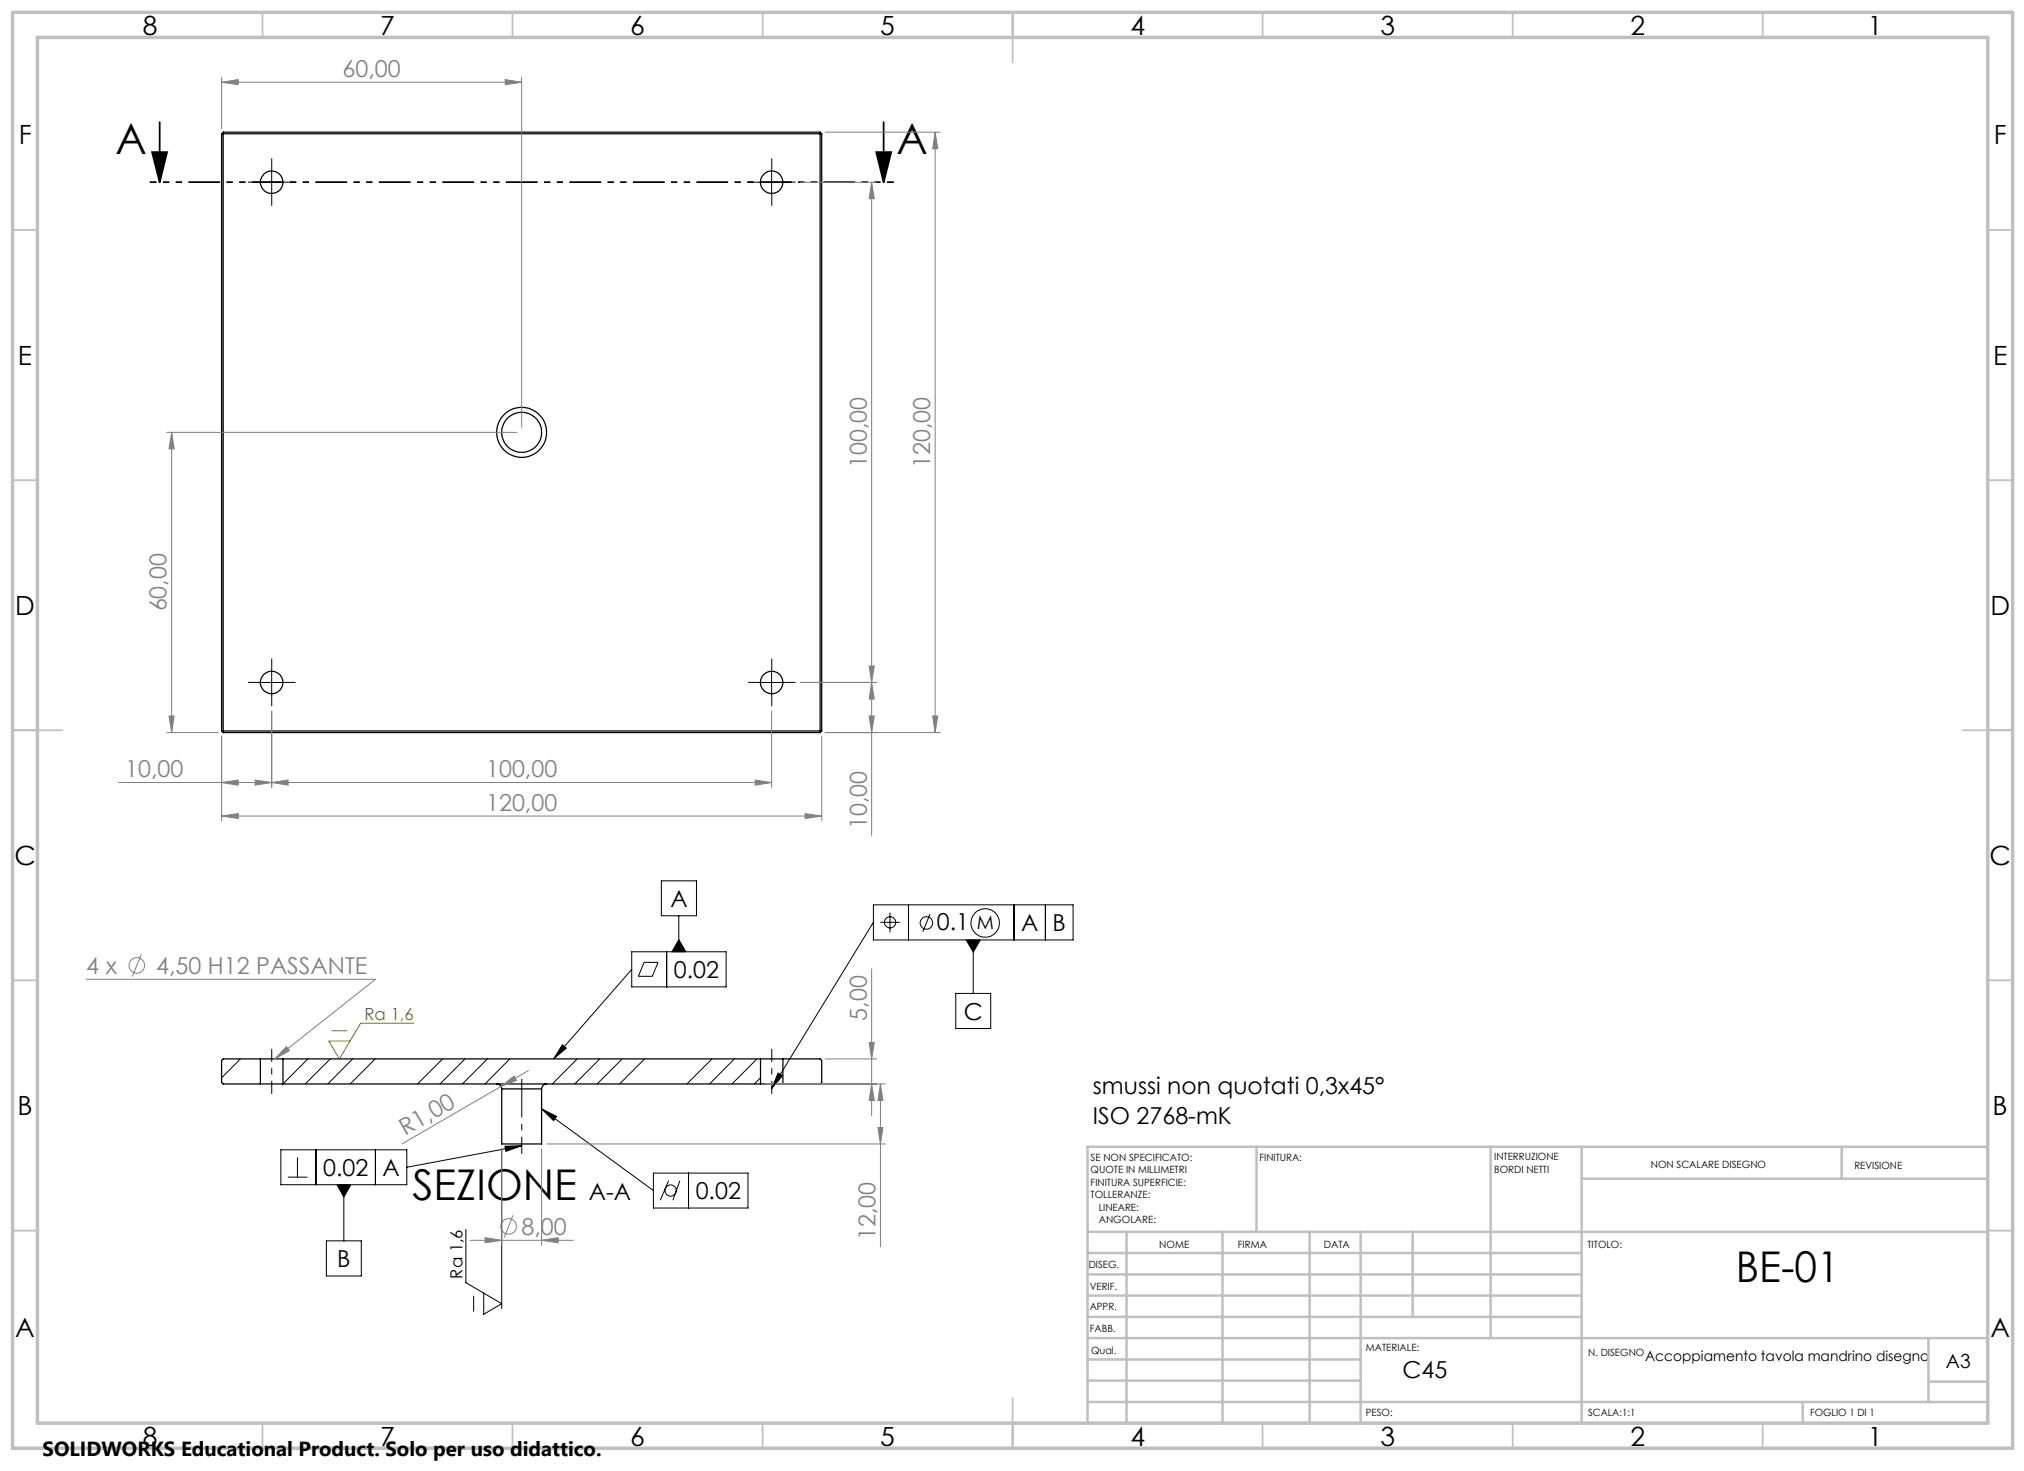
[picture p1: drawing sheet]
<svg xmlns="http://www.w3.org/2000/svg" width="405mm" height="294mm" viewBox="0 0 405 294" stroke-linecap="round" stroke-linejoin="round" font-family="sans-serif">
<g fill="none" stroke="#000" stroke-width=".25">
<path d="M44.3 26.7v119.4M44.3 26.7h120M44.6 26.4v120M44.6 26.4l-.3 .3M44.6 26.4h119.4M164 26.4v120M164 26.4l.3 .3M164.3 26.7v119.4M44.3 146.1h120M44.3 146.1l.3 .3M44.6 146.4h119.4M164.3 146.1l-.3 .3"/>
<path d="M52.1 216.7h4.5M52.1 211.7h4.5M52.1 211.7h-7.5l-.3 .3v4.4l.3 .3h7.5M52.1 211.7v5M56.6 211.7v5M56.6 216.7h95.5M56.6 211.7h95.5M99.3 216.7a1.02 1.02 0 0 1 1 1M100.3 217.7v11h8v-11M100.3 217.7h8M109.3 216.7a1.02 1.02 0 0 0-1 1M152.1 216.7h4.5"/>
<path d="M152.1 211.7h4.5M152.1 211.7v5M156.6 211.7h7.4l.3 .3v4.4l-.3 .3h-7.4M156.6 211.7v5"/>
<circle cx="54.3" cy="36.4" r="2.26"/>
<circle cx="154.3" cy="36.4" r="2.25"/>
<circle cx="104.3" cy="86.4" r="5"/>
<circle cx="104.3" cy="86.4" r="4"/>
<circle cx="54.3" cy="136.4" r="2.25"/>
<circle cx="154.3" cy="136.4" r="2.24"/>
</g>
<g fill="none" stroke="#000" stroke-width=".2">
<path d="M51.8 36.4h5M54.3 33.9v5M151.8 36.4h5M154.3 33.9v5M51.8 136.4h5M54.3 133.9v5M151.8 136.4h5M154.3 133.9v5M132.3 176.1h7v7h-7zM126.3 190.3h18.9v7h-18.9zM126.3 193.8l-15.6 17.9M128.8 192.4h2.8l-1.1 2.8h-2.8z"/>
<path d="M133.3 190.3v7M135.8 187.8l1.4 2.5h-2.8zM135.8 183.1v7.2M174.7 180.9h39.9v7h-39.9zM174.7 184.4l-20.4 33.2M176 184.4h4M178 182.4v3.9M181.7 180.9v7M186 182.7l-1.5 3.6M191.1 198.6h7v7h-7zM193.2 187.9h2.8l-1.4 2.4zM194.6 187.9v10.7"/>
<path d="M202.8 180.9v7M209.1 180.9v7M48.1 211.7l-3.8 3.7M61.6 211.7l-5 5M66 211.7l-5 5M70.5 211.7l-4.9 5M75 211.7l-5 5M88.5 211.7l-5 5M93 211.7l-5 5M97.5 211.7l-5 5M102 211.7l-5 5M112.5 208.8l.7 .7-2.5 2.2z"/>
<path d="M115.4 211.7l-4.9 5M119.9 211.7l-5 5M124.4 211.7l-5 5M128.9 211.7l-5 5M142.4 211.7l-5 5M146.9 211.7l-5 5M151.4 211.7l-5 5M152.1 215.4l-1.2 1.3M155.6 214.5l.9 .5-2.2 2.6zM56.2 229.8h25.2v7h-25.2zM57.5 235.3h4M59.5 231.4v3.9"/>
<path d="M63.2 229.8v7M67.4 236.8h2.8l-1.4 2.5zM68.8 236.8v11.2M75.1 229.8v7M100.3 229.7v31.9M101 229.1l3.3-.1-3.1 1.2zM104.3 229l-22.9 4.3M108.3 221.6l3 1.6-.6 .8zM108.3 221.6l22.4 16.4M130.7 234.5h18.9v7h-18.9zM133.7 236l-1.6 3.9M136 236l-1.4 3.9"/>
<path d="M137.7 234.5v7M65.3 248h7v7.1h-7zM93.2 245.7v10.7l7.1 4.2-3.6 2.1v-4.2M94.7 259.1v3"/>
<circle cx="178" cy="184.4" r="1.12"/>
<circle cx="185.3" cy="184.5" r="1.26"/>
<circle cx="197" cy="184.5" r="2.84"/>
<circle cx="134.1" cy="238" r="1.12"/>
</g>
<g fill="none" stroke="#808080" stroke-width=".2">
<path d="M44.3 16.4l3.3-.5v1zM44.3 15.4v10.3M44.3 16.4h60M101 15.9l3.3 .5-3.3 .5zM104.3 15.4v70M160.1 36.4h15.2M165 26.4h23M174.3 36.4l.5 3.3h-1zM174.3 36.4v130.6M187 26.4l.5 3.3h-1zM187 26.4v120M33.3 86.4h70"/>
<path d="M34.3 86.4l.5 3.3h-1zM34.3 86.4v60M160.1 136.4h15.2M173.8 133.1h1l-.5 3.3zM174.3 136.4l.5 3.3h-1zM23.7 156.4h130.6M33.3 146.4h10.3M33.8 143.1h1l-.5 3.3zM44.3 156.4l3.3-.5v1.1zM44.3 147.1v17M51 155.9l3.3 .5-3.3 .6zM54.3 156.4l3.3-.5v1.1z"/>
<path d="M54.3 142.2v15.2M151 155.9l3.3 .5-3.3 .6zM154.3 142.2v15.2M164.3 147.1v17M165 146.4h23M173.8 143.1h1l-.5 3.3zM186.5 143.1h1l-.5 3.3zM44.3 163.1l3.3-.5v1zM44.3 163.1h120M161 162.6l3.3 .5-3.3 .5zM17.3 195.8h57.8l-20.1 15.9M28.3 190.7l-1.8 4.5"/>
<path d="M174.3 193.7v29.3M57.3 209.2l.6 .8-2.9 1.7zM100.2 217.2l2.6-2.1 .5 .9zM100.2 217.2l-19.8 11.4M105.7 214l-5.5 3.2M153.1 216.7h24M165 211.7h10.3M173.8 208.4h1l-.5 3.3zM174.3 216.7l.5 3.3h-1zM176.1 216.7l.5 3.3h-1zM176.1 216.7v32.5M100.3 229.7v19.2"/>
<path d="M108.3 229.7v19.2M109.3 228.7h67.8M175.6 225.4h1l-.5 3.3zM94 247.9h20.7M97 247.4l3.3 .5-3.3 .5zM102.6 242.9l-1.8 4.5M108.3 247.9l3.3-.5v1z"/>
<circle cx="27.4" cy="193" r="1.56"/>
<circle cx="101.7" cy="245.2" r="1.56"/>
</g>
<path d="M30.4 30.4h3l-1.5 6zM31.9 24.4v12M175.2 30.4h3l-1.5 6zM176.7 24.4v12" fill="none" stroke="#000" stroke-width=".35"/>
<path d="M104.3 215.7v15" fill="none" stroke="#000" stroke-width=".2" stroke-dasharray="15.2 1.3 1.3 1.3" stroke-dashoffset="7.5" stroke-linecap="butt"/>
<path d="M54.3 209.7v9M154.3 209.7v9" fill="none" stroke="#000" stroke-width=".2" stroke-dasharray="15.2 1.3 1.3 1.3" stroke-dashoffset="12.6" stroke-linecap="butt"/>
<g fill="none" stroke="#000" stroke-width=".2" stroke-dasharray="15.2 1.3 1.3 1.3" stroke-linecap="butt">
<path d="M51.8 36.4h-2.2M54.3 33.9v-2.2M54.3 38.9v2.3M56.8 36.4h2.3M151.8 36.4h-2.2M154.3 33.9v-2.2M154.3 38.9v2.3M156.8 36.4h2.3M51.8 136.4h-2.2M54.3 133.9v-2.2M54.3 138.9v2.3M56.8 136.4h2.3"/>
<path d="M151.8 136.4h-2.2M154.3 133.9v-2.2M154.3 138.9v2.3M156.8 136.4h2.3"/>
</g>
<path d="M178.7 36.4h-148.8" fill="none" stroke="#000" stroke-width=".35" stroke-dasharray="6.3 1.3 1.3 1.3 1.3 1.3" stroke-dashoffset="5" stroke-linecap="butt"/>
<path d="M66.4 206.1h3M82.7 204.5h-10.6l-4.2 7.2-2.1-3.6h4.2" fill="none" stroke="#808000" stroke-width=".2"/>
<g fill="none" stroke="#c0c0c0" stroke-width=".35">
<path d="M52.5 2.5v5M102.5 2.5v5M152.5 2.5v5M202.5 2.5v10M252.5 2.5v5M302.5 2.5v5M352.5 2.5v5M2.5 46h5M397.5 46h5M2.5 96h5M397.5 96h5M2.5 146h10"/>
<path d="M392.5 146h10M2.5 196h5M397.5 196h5M2.5 246h5M397.5 246h5M202.5 279.5v10M52.5 284.5v5M102.5 284.5v5M152.5 284.5v5M252.5 284.5v5M302.5 284.5v5M352.5 284.5v5"/>
</g>
<g fill="none" stroke="#c0c0c0" stroke-width=".5">
<path d="M251.3 229.2v17M298.1 229.2v38.3M316.3 229.2v55.3M316.3 235.6h81.2M368.3 229.2v6.4M397.5 229.2h-180v55.3M217.5 246.2h180M217.5 259h98.8M217.5 254.7h98.8M217.5 250.5h98.8M225.3 246.2v38.3M244.5 246.2v38.3"/>
<path d="M261.9 246.2v38.3M272.1 246.2v38.3M282.5 246.2v17M217.5 263.2h98.8M217.5 276h54.6M217.5 271.7h54.6M217.5 267.5h180M385.7 267.5v12.7M385.7 276.2h11.8M217.5 280.2h180M360.5 280.2v4.3"/>
</g>
<path d="M2.5 2.5h400v287h-400zM7.5 7.5h390v277h-390z" fill="none" stroke="#c0c0c0" stroke-width=".7"/>
<g fill="#000">
<path d="M175.2 30.4h3l-1.5 6zM30.4 30.4h3l-1.5 6z"/>
<path d="M101 229.1l3.3-.1-3.1 1.2zM155.6 214.5l.9 .5-2.2 2.6zM108.3 221.6l3 1.6-.6 .8zM112.5 208.8l.7 .7-2.5 2.2zM67.4 236.8l1.4 2.5 1.4-2.5zM193.2 187.9l1.4 2.4 1.4-2.4zM135.8 187.8l1.4 2.5h-2.8z"/>
</g>
<g fill="#808080">
<path d="M100.2 217.2l2.6-2.1 .5 .9z"/>
<path d="M151 155.9l3.3 .5-3.3 .6zM54.3 156.4l3.3-.5v1.1zM51 155.9l3.3 .5-3.3 .6zM44.3 156.4l3.3-.5v1.1zM101 15.9l3.3 .5-3.3 .5zM44.3 16.4l3.3-.5v1z"/>
<path d="M44.3 163.1l3.3-.5v1zM161 162.6l3.3 .5-3.3 .5zM57.3 209.2l-2.3 2.5 2.9-1.7z"/>
<path d="M97 247.4l3.3 .5-3.3 .5zM108.3 247.9l3.3-.5v1z"/>
<path d="M187 26.4l.5 3.3h-1zM186.5 143.1h1l-.5 3.3zM174.3 136.4l.5 3.3h-1zM173.8 143.1h1l-.5 3.3zM174.3 36.4l.5 3.3h-1zM173.8 133.1h1l-.5 3.3zM34.3 86.4l.5 3.3h-1zM33.8 143.1h1l-.5 3.3z"/>
<path d="M176.1 216.7l.5 3.3h-1zM175.6 225.4h1l-.5 3.3zM173.8 208.4h1l-.5 3.3zM174.3 216.7l.5 3.3h-1z"/>
</g>
<g font-size="8.5">
<text x="23.1" y="30.7">A</text>
<text x="179.3" y="30.7">A</text>
<text x="82.5" y="239.9">SEZIONE</text>
<text x="347.1" y="256.2">BE-01</text>
</g>
<g font-size="5.3">
<text x="28.6" y="7">8</text>
<text x="76.1" y="7">7</text>
<text x="126.1" y="7">6</text>
<text x="176.1" y="7">5</text>
<text x="226.1" y="7">4</text>
<text x="276.1" y="7">3</text>
<text x="326.1" y="7">2</text>
<text x="373.6" y="7">1</text>
<text x="3.7" y="28.7">F</text>
<text x="398.7" y="28.7">F</text>
<text x="3.6" y="72.9">E</text>
<text x="398.6" y="72.9">E</text>
<text x="3" y="122.9">D</text>
<text x="398" y="122.9">D</text>
<text x="2.9" y="172.9">C</text>
<text x="397.9" y="172.9">C</text>
<text x="3.5" y="222.9">B</text>
<text x="398.5" y="222.9">B</text>
<text x="3.1" y="267.2">A</text>
<text x="398.1" y="267.2">A</text>
<text x="28.6" y="289">8</text>
<text x="76.1" y="289">7</text>
<text x="126.1" y="289">6</text>
<text x="176.1" y="289">5</text>
<text x="226.1" y="289">4</text>
<text x="276.1" y="289">3</text>
<text x="326.1" y="289">2</text>
<text x="373.6" y="289">1</text>
</g>
<g font-size="4.7" fill="#808080">
<text x="68.5" y="15.4">60,00</text>
<text x="173.3" y="93.5" transform="rotate(-90 173.3 93.5)">100,00</text>
<text x="186" y="93.5" transform="rotate(-90 186 93.5)">120,00</text>
<text x="33.3" y="122.2" transform="rotate(-90 33.3 122.2)">60,00</text>
<text x="25.1" y="155.4">10,00</text>
<text x="97.2" y="155.4">100,00</text>
<text x="97.2" y="162.1">120,00</text>
<text x="173.3" y="165.7" transform="rotate(-90 173.3 165.7)">10,00</text>
<text x="17.3" y="194.7">4 x</text>
<text x="31.2" y="194.7">4,50 H12 PASSANTE</text>
<text x="173.3" y="204" transform="rotate(-90 173.3 204)">5,00</text>
<text x="81.1" y="227.1" transform="rotate(-30 81.1 227.1)">R1,00</text>
<text x="104.3" y="246.8">8,00</text>
<text x="175.1" y="247.9" transform="rotate(-90 175.1 247.9)">12,00</text>
</g>
<g font-size="4.7">
<text x="134.1" y="181.3">A</text>
<text x="187.3" y="185.8">0.1</text>
<text x="204.2" y="186.1">A</text>
<text x="210.5" y="186.1">B</text>
<text x="134.8" y="195.5">0.02</text>
<text x="192.8" y="203.8">C</text>
<text x="218.6" y="218.6">smussi non quotati 0,3x45°</text>
<text x="218.6" y="224.6">ISO 2768-mK</text>
<text x="64.6" y="235.1">0.02</text>
<text x="76.5" y="235.1">A</text>
<text x="117.7" y="239.9">A-A</text>
<text x="139.1" y="239.7">0.02</text>
<text x="67.4" y="253.3">B</text>
<text x="280.5" y="275.4">C45</text>
</g>
<text font-size="4.1" x="8.5" y="291.1">SOLIDWORKS Educational Product. Solo per uso didattico.</text>
<text font-size="3.9" x="389.2" y="273.5">A3</text>
<text font-size="3.7" x="195.3" y="185.8">M</text>
<text font-size="3.3" fill="#808000" x="72.9" y="203.8">Ra 1,6</text>
<text font-size="3.3" x="92.5" y="255.6" transform="rotate(-90 92.5 255.6)">Ra 1,6</text>
<text font-size="2.8" x="329" y="272.1">Accoppiamento tavola mandrino disegno</text>
<g font-size="2">
<text x="218.1" y="232">SE NON SPECIFICATO:</text>
<text x="251.9" y="232">FINITURA:</text>
<text x="298.8" y="232">INTERRUZIONE</text>
<text x="330.1" y="233.4">NON SCALARE DISEGNO</text>
<text x="370.8" y="233.6">REVISIONE</text>
<text x="218.1" y="234.5">QUOTE IN MILLIMETRI</text>
<text x="218.1" y="237">FINITURA SUPERFICIE:</text>
<text x="218.1" y="239.5">TOLLERANZE:</text>
<text x="298.8" y="234.5">BORDI NETTI</text>
<text x="219.7" y="242">LINEARE:</text>
<text x="219.7" y="244.5">ANGOLARE:</text>
<text x="231.8" y="249.5">NOME</text>
<text x="247.6" y="249.4">FIRMA</text>
<text x="264.7" y="249.4">DATA</text>
<text x="317.5" y="249.4">TITOLO:</text>
<text x="217.7" y="253.5">DISEG.</text>
<text x="217.9" y="257.8">VERIF.</text>
<text x="217.9" y="261.9">APPR.</text>
<text x="218" y="266.2">FABB.</text>
<text x="273.2" y="270">MATERIALE:</text>
<text x="218.2" y="270.6">Qual.</text>
<text x="317.6" y="271.1">N. DISEGNO</text>
<text x="273.1" y="283">PESO:</text>
<text x="317.6" y="283.1">SCALA:1:1</text>
<text x="362" y="283.1">FOGLIO 1 DI 1</text>
</g>
</svg>
